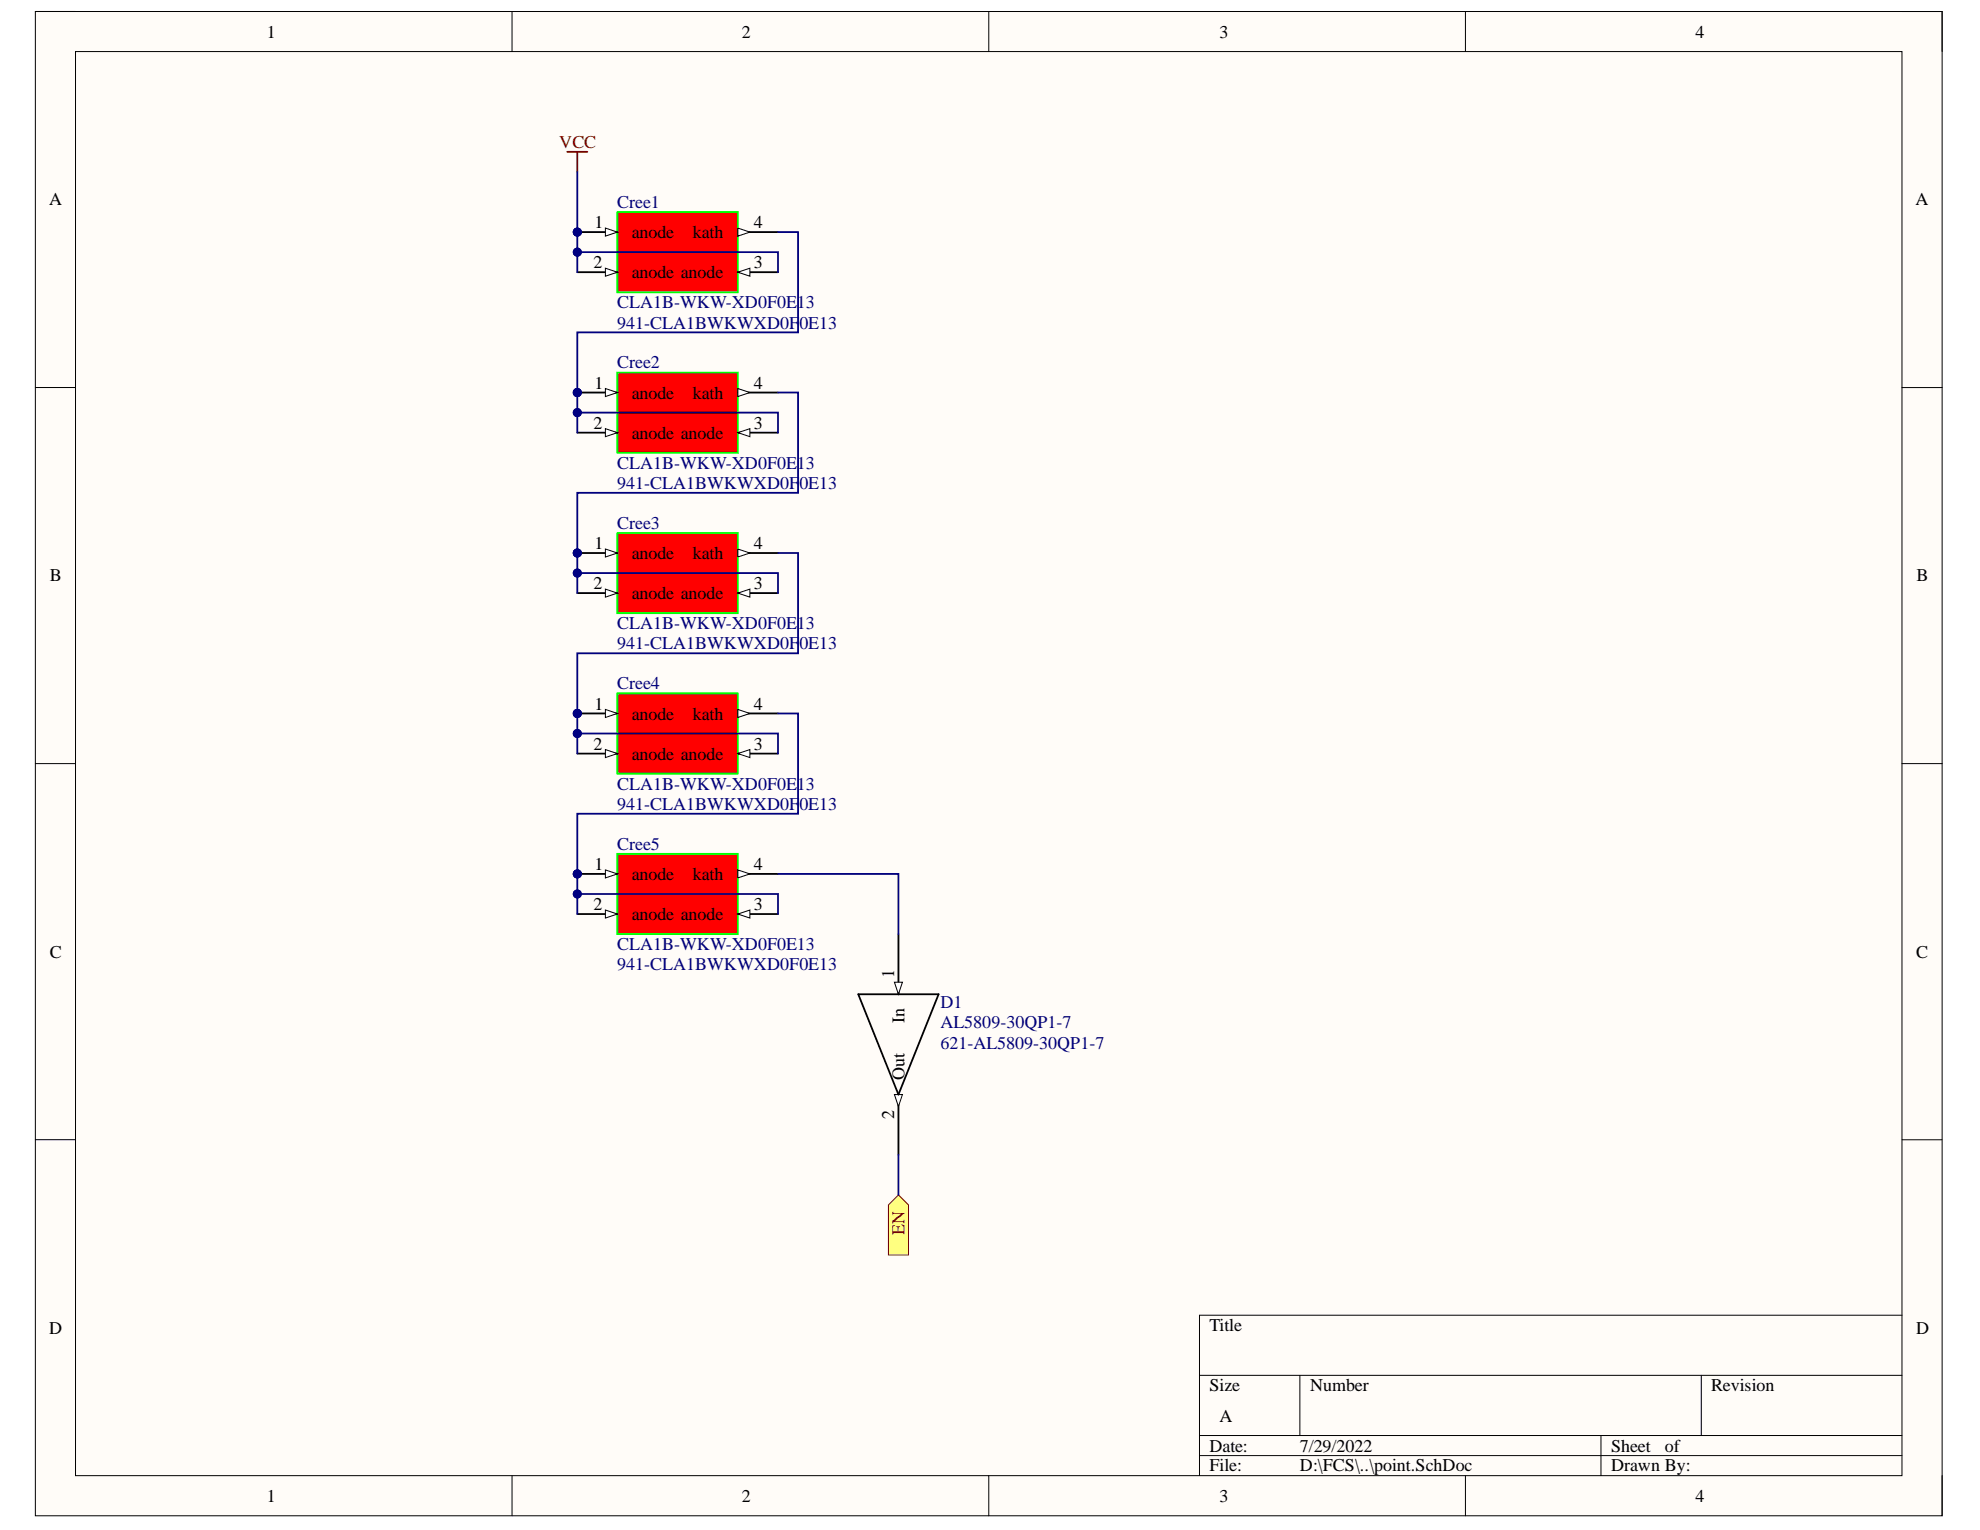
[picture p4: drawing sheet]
<svg xmlns="http://www.w3.org/2000/svg" width="279mm" height="216mm" viewBox="0 0 279 216" stroke-linecap="round" stroke-linejoin="round" font-family="sans-serif">
<path d="M5 1.6h269.1v212.3h-269.1z" fill-rule="evenodd" fill="#fffcf8"/>
<path d="M5 1.6h269.1v212.3h-269.1z" fill="none" stroke="#000" stroke-width=".14"/>
<path d="M10.7 7.3h257.7v200.9h-257.7z" fill-rule="evenodd" fill="#fffcf8"/>
<g fill="none" stroke="#000" stroke-width=".14">
<path d="M5 1.6h5.7M10.7 7.3h257.7v200.9h-257.7zM72.3 1.6v5.7M139.5 1.6v5.7M206.8 1.6v5.7M268.4 1.6h5.7v5.7M5 54.7h5.7M268.4 54.7h5.7M5 107.8h5.7M268.4 107.8h5.7M5 160.8h5.7M268.4 160.8h5.7"/>
<path d="M169.3 194.1h99.1M183.4 194.1v8.5M240.1 194.1v8.5M268.4 185.6h-99.1v22.6M72.3 208.2v5.7M139.5 208.2v5.7M169.3 202.6h99.1M169.3 205.4h99.1M206.8 208.2v5.7M225.9 202.6v5.6M274.1 208.2v5.7"/>
</g>
<path d="M126.8 131.8v8.5" fill="none" stroke="#000" stroke-width=".25"/>
<path d="M126.2 138.6h1.1l-.5 1.7z" fill="#f8fcff"/>
<path d="M126.2 138.6h1.1l-.5 1.7z" fill="none" stroke="#000" stroke-width=".14"/>
<path d="M126.8 154.5v8.4" fill="none" stroke="#000" stroke-width=".25"/>
<path d="M126.2 154.5h1.1l-.5 1.6z" fill="#f8fcff"/>
<path d="M126.2 154.5h1.1l-.5 1.6z" fill="none" stroke="#000" stroke-width=".14"/>
<path d="M121.1 140.3h11.3l-5.6 14.2z" fill="none" stroke="#000" stroke-width=".25"/>
<circle cx="81.5" cy="32.8" r=".57" fill="#000080"/>
<circle cx="81.5" cy="32.8" r=".57" fill="none" stroke="#000080" stroke-width=".14"/>
<path d="M87.1 29.9h17v11.3h-17z" fill-rule="evenodd" fill="#f00"/>
<path d="M87.1 29.9h17v11.3h-17z" fill="none" stroke="#0f0" stroke-width=".25"/>
<path d="M81.5 32.8h5.6" fill="none" stroke="#000" stroke-width=".25"/>
<path d="M85.4 32.2l1.7 .6-1.7 .5z" fill="#f8fcff"/>
<path d="M85.4 32.2l1.7 .6-1.7 .5z" fill="none" stroke="#000" stroke-width=".14"/>
<circle cx="81.5" cy="32.8" r=".57" fill="#000080"/>
<circle cx="81.5" cy="32.8" r=".57" fill="none" stroke="#000080" stroke-width=".14"/>
<path d="M81.5 38.4h5.6" fill="none" stroke="#000" stroke-width=".25"/>
<path d="M85.4 37.8l1.7 .6-1.7 .6z" fill="#f8fcff"/>
<path d="M85.4 37.8l1.7 .6-1.7 .6z" fill="none" stroke="#000" stroke-width=".14"/>
<path d="M104.1 38.4h5.7" fill="none" stroke="#000" stroke-width=".25"/>
<path d="M104.1 38.4l1.7-.6v1.2z" fill="#f8fcff"/>
<path d="M104.1 38.4l1.7-.6v1.2z" fill="none" stroke="#000" stroke-width=".14"/>
<path d="M104.1 32.8h5.7" fill="none" stroke="#000" stroke-width=".25"/>
<path d="M104.1 32.2l1.7 .6-1.7 .5z" fill="#f8fcff"/>
<path d="M104.1 32.2l1.7 .6-1.7 .5z" fill="none" stroke="#000" stroke-width=".14"/>
<path d="M87.1 52.6h17v11.3h-17z" fill-rule="evenodd" fill="#f00"/>
<path d="M87.1 52.6h17v11.3h-17z" fill="none" stroke="#0f0" stroke-width=".25"/>
<path d="M81.5 55.4h5.6M81.5 61.1h5.6" fill="none" stroke="#000" stroke-width=".25"/>
<path d="M85.4 60.5l1.7 .6-1.7 .5z" fill="#f8fcff"/>
<path d="M85.4 60.5l1.7 .6-1.7 .5z" fill="none" stroke="#000" stroke-width=".14"/>
<path d="M104.1 61.1h5.7" fill="none" stroke="#000" stroke-width=".25"/>
<path d="M104.1 61.1l1.7-.6v1.1z" fill="#f8fcff"/>
<path d="M104.1 61.1l1.7-.6v1.1z" fill="none" stroke="#000" stroke-width=".14"/>
<path d="M104.1 55.4h5.7" fill="none" stroke="#000" stroke-width=".25"/>
<path d="M104.1 54.8l1.7 .6-1.7 .6z" fill="#f8fcff"/>
<path d="M104.1 54.8l1.7 .6-1.7 .6z" fill="none" stroke="#000" stroke-width=".14"/>
<path d="M87.1 75.2h17v11.3h-17z" fill-rule="evenodd" fill="#f00"/>
<path d="M87.1 75.2h17v11.3h-17z" fill="none" stroke="#0f0" stroke-width=".25"/>
<path d="M81.5 78h5.6" fill="none" stroke="#000" stroke-width=".25"/>
<path d="M85.4 77.5l1.7 .5-1.7 .6z" fill="#f8fcff"/>
<path d="M85.4 77.5l1.7 .5-1.7 .6z" fill="none" stroke="#000" stroke-width=".14"/>
<path d="M81.5 83.7h5.6" fill="none" stroke="#000" stroke-width=".25"/>
<path d="M85.4 83.1l1.7 .6-1.7 .6z" fill="#f8fcff"/>
<path d="M85.4 83.1l1.7 .6-1.7 .6z" fill="none" stroke="#000" stroke-width=".14"/>
<path d="M104.1 83.7h5.7" fill="none" stroke="#000" stroke-width=".25"/>
<path d="M104.1 83.7l1.7-.6v1.2z" fill="#f8fcff"/>
<path d="M104.1 83.7l1.7-.6v1.2z" fill="none" stroke="#000" stroke-width=".14"/>
<path d="M104.1 78h5.7" fill="none" stroke="#000" stroke-width=".25"/>
<path d="M104.1 77.5l1.7 .5-1.7 .6z" fill="#f8fcff"/>
<path d="M104.1 77.5l1.7 .5-1.7 .6z" fill="none" stroke="#000" stroke-width=".14"/>
<path d="M87.1 97.9h17v11.3h-17z" fill-rule="evenodd" fill="#f00"/>
<path d="M87.1 97.9h17v11.3h-17z" fill="none" stroke="#0f0" stroke-width=".25"/>
<path d="M81.5 100.7h5.6" fill="none" stroke="#000" stroke-width=".25"/>
<path d="M85.4 100.1l1.7 .6-1.7 .5z" fill="#f8fcff"/>
<path d="M85.4 100.1l1.7 .6-1.7 .5z" fill="none" stroke="#000" stroke-width=".14"/>
<path d="M81.5 106.3h5.6" fill="none" stroke="#000" stroke-width=".25"/>
<path d="M85.4 105.8l1.7 .5-1.7 .6z" fill="#f8fcff"/>
<path d="M85.4 105.8l1.7 .5-1.7 .6z" fill="none" stroke="#000" stroke-width=".14"/>
<path d="M104.1 106.3h5.7" fill="none" stroke="#000" stroke-width=".25"/>
<path d="M104.1 106.3l1.7-.5v1.1z" fill="#f8fcff"/>
<path d="M104.1 106.3l1.7-.5v1.1z" fill="none" stroke="#000" stroke-width=".14"/>
<path d="M104.1 100.7h5.7" fill="none" stroke="#000" stroke-width=".25"/>
<path d="M104.1 100.1l1.7 .6-1.7 .5z" fill="#f8fcff"/>
<path d="M104.1 100.1l1.7 .6-1.7 .5z" fill="none" stroke="#000" stroke-width=".14"/>
<path d="M87.1 120.5h17v11.3h-17z" fill-rule="evenodd" fill="#f00"/>
<path d="M87.1 120.5h17v11.3h-17z" fill="none" stroke="#0f0" stroke-width=".25"/>
<path d="M81.5 123.3h5.6" fill="none" stroke="#000" stroke-width=".25"/>
<path d="M85.4 122.8l1.7 .5-1.7 .6z" fill="#f8fcff"/>
<path d="M85.4 122.8l1.7 .5-1.7 .6z" fill="none" stroke="#000" stroke-width=".14"/>
<path d="M81.5 129h5.6" fill="none" stroke="#000" stroke-width=".25"/>
<path d="M85.4 128.4l1.7 .6-1.7 .5z" fill="#f8fcff"/>
<path d="M85.4 128.4l1.7 .6-1.7 .5z" fill="none" stroke="#000" stroke-width=".14"/>
<path d="M104.1 129h5.7" fill="none" stroke="#000" stroke-width=".25"/>
<path d="M104.1 129l1.7-.6v1.1z" fill="#f8fcff"/>
<path d="M104.1 129l1.7-.6v1.1z" fill="none" stroke="#000" stroke-width=".14"/>
<path d="M104.1 123.3h5.7" fill="none" stroke="#000" stroke-width=".25"/>
<path d="M104.1 122.8l1.7 .5-1.7 .6z" fill="#f8fcff"/>
<path d="M104.1 122.8l1.7 .5-1.7 .6z" fill="none" stroke="#000" stroke-width=".14"/>
<path d="M80 21.4h2.9M81.5 21.4v2.9" fill="none" stroke="#800000" stroke-width=".25"/>
<path d="M125.4 170l1.4-1.4 1.4 1.4v7.1h-2.8z" fill-rule="evenodd" fill="#ffff80"/>
<path d="M125.4 170l1.4-1.4 1.4 1.4v7.1h-2.8z" fill="none" stroke="#800000" stroke-width=".14"/>
<path d="M81.5 58.2h28.3v2.9" fill="none" stroke="#000080" stroke-width=".25"/>
<circle cx="81.5" cy="58.2" r=".57" fill="#000080"/>
<circle cx="81.5" cy="58.2" r=".57" fill="none" stroke="#000080" stroke-width=".14"/>
<path d="M81.5 35.6h28.3v2.8" fill="none" stroke="#000080" stroke-width=".25"/>
<circle cx="81.5" cy="35.6" r=".57" fill="#000080"/>
<circle cx="81.5" cy="35.6" r=".57" fill="none" stroke="#000080" stroke-width=".14"/>
<path d="M81.5 80.9h28.3v2.8" fill="none" stroke="#000080" stroke-width=".25"/>
<circle cx="81.5" cy="80.9" r=".57" fill="#000080"/>
<circle cx="81.5" cy="80.9" r=".57" fill="none" stroke="#000080" stroke-width=".14"/>
<path d="M81.5 103.5h28.3v2.8" fill="none" stroke="#000080" stroke-width=".25"/>
<circle cx="81.5" cy="103.5" r=".57" fill="#000080"/>
<circle cx="81.5" cy="103.5" r=".57" fill="none" stroke="#000080" stroke-width=".14"/>
<path d="M81.5 126.2h28.3v2.8" fill="none" stroke="#000080" stroke-width=".25"/>
<circle cx="81.5" cy="126.2" r=".57" fill="#000080"/>
<circle cx="81.5" cy="126.2" r=".57" fill="none" stroke="#000080" stroke-width=".14"/>
<path d="M109.8 100.7h2.8v14.1h-31.1v14.2" fill="none" stroke="#000080" stroke-width=".25"/>
<circle cx="81.5" cy="126.2" r=".57" fill="#000080"/>
<circle cx="81.5" cy="126.2" r=".57" fill="none" stroke="#000080" stroke-width=".14"/>
<path d="M109.8 78h2.8v14.2h-31.1v14.1" fill="none" stroke="#000080" stroke-width=".25"/>
<circle cx="81.5" cy="103.5" r=".57" fill="#000080"/>
<circle cx="81.5" cy="103.5" r=".57" fill="none" stroke="#000080" stroke-width=".14"/>
<path d="M109.8 55.4h2.8v14.1h-31.1v14.2" fill="none" stroke="#000080" stroke-width=".25"/>
<circle cx="81.5" cy="80.9" r=".57" fill="#000080"/>
<circle cx="81.5" cy="80.9" r=".57" fill="none" stroke="#000080" stroke-width=".14"/>
<path d="M109.8 32.8h2.8v14.1h-31.1v14.2" fill="none" stroke="#000080" stroke-width=".25"/>
<circle cx="81.5" cy="58.2" r=".57" fill="#000080"/>
<circle cx="81.5" cy="58.2" r=".57" fill="none" stroke="#000080" stroke-width=".14"/>
<path d="M81.5 24.3v14.1" fill="none" stroke="#000080" stroke-width=".25"/>
<circle cx="81.5" cy="35.6" r=".57" fill="#000080"/>
<circle cx="81.5" cy="35.6" r=".57" fill="none" stroke="#000080" stroke-width=".14"/>
<circle cx="81.5" cy="32.8" r=".57" fill="#000080"/>
<circle cx="81.5" cy="32.8" r=".57" fill="none" stroke="#000080" stroke-width=".14"/>
<path d="M109.8 123.3h17v8.5M126.8 162.9v5.7" fill="none" stroke="#000080" stroke-width=".25"/>
<g font-size="2.5">
<text x="37.6" y="5.3">1</text>
<text x="104.7" y="5.3">2</text>
<text x="172.1" y="5.3">3</text>
<text x="239.3" y="5.3">4</text>
<text x="6.9" y="29">A</text>
<text x="270.3" y="29">A</text>
<text x="83.9" y="32.2">1</text>
<text x="89.1" y="33.6">anode</text>
<text x="97.8" y="33.6">kath</text>
<text x="106.4" y="32.2">4</text>
<text x="83.7" y="37.8">2</text>
<text x="89.1" y="39.3">anode anode</text>
<text x="106.4" y="37.8">3</text>
<text x="83.9" y="54.8">1</text>
<text x="89.1" y="56.3">anode</text>
<text x="97.8" y="56.3">kath</text>
<text x="106.4" y="54.8">4</text>
<text x="83.7" y="60.5">2</text>
<text x="89.1" y="61.9">anode anode</text>
<text x="106.4" y="60.5">3</text>
<text x="83.9" y="77.5">1</text>
<text x="106.4" y="77.5">4</text>
<text x="7" y="82.1">B</text>
<text x="83.7" y="83.1">2</text>
<text x="89.1" y="78.9">anode</text>
<text x="97.8" y="78.9">kath</text>
<text x="106.4" y="83.1">3</text>
<text x="270.5" y="82.1">B</text>
<text x="89.1" y="84.6">anode anode</text>
<text x="83.9" y="100.1">1</text>
<text x="89.1" y="101.6">anode</text>
<text x="97.8" y="101.6">kath</text>
<text x="106.4" y="100.1">4</text>
<text x="83.7" y="105.8">2</text>
<text x="89.1" y="107.2">anode anode</text>
<text x="106.4" y="105.8">3</text>
<text x="83.9" y="122.8">1</text>
<text x="89.1" y="124.1">anode</text>
<text x="97.8" y="124.1">kath</text>
<text x="106.4" y="122.8">4</text>
<text x="83.7" y="128.4">2</text>
<text x="89.1" y="129.8">anode anode</text>
<text x="106.4" y="128.4">3</text>
<text x="7" y="135.1">C</text>
<text x="126.2" y="138" transform="rotate(-90 126.2 138)">1</text>
<text x="270.4" y="135.1">C</text>
<text x="127.6" y="144.4" transform="rotate(-90 127.6 144.4)">In</text>
<text x="127.6" y="152.5" transform="rotate(-90 127.6 152.5)">Out</text>
<text x="126.2" y="157.9" transform="rotate(-90 126.2 157.9)">2</text>
<text x="6.9" y="188.2">D</text>
<text x="170.7" y="187.9">Title</text>
<text x="270.4" y="188.2">D</text>
<text x="170.7" y="196.3">Size</text>
<text x="184.9" y="196.3">Number</text>
<text x="241.5" y="196.3">Revision</text>
<text x="172.1" y="200.6">A</text>
<text x="170.7" y="204.9">Date:</text>
<text x="170.7" y="207.6">File:</text>
<text x="183.4" y="204.9">7/29/2022</text>
<text x="183.4" y="207.6">D:\FCS\..\point.SchDoc</text>
<text x="227.3" y="204.9">Sheet</text>
<text x="227.3" y="207.6">Drawn By:</text>
<text x="234.9" y="204.9">of</text>
<text x="37.6" y="212">1</text>
<text x="104.7" y="212">2</text>
<text x="172.1" y="212">3</text>
<text x="239.3" y="212">4</text>
</g>
<g font-size="2.5" fill="#800000">
<text x="78.9" y="20.9">VCC</text>
<text x="127.6" y="174.3" transform="rotate(-90 127.6 174.3)">EN</text>
</g>
<g font-size="2.5" fill="#000080">
<text x="87.1" y="29.4">Cree1</text>
<text x="87.1" y="46.4">941-CLA1BWKWXD0F</text>
<text x="87.1" y="43.5">CLA1B-WKW-XD0F0E13</text>
<text x="112.8" y="46.4">0E13</text>
<text x="87.1" y="52">Cree2</text>
<text x="87.1" y="69">941-CLA1BWKWXD0F</text>
<text x="87.1" y="66.2">CLA1B-WKW-XD0F0E13</text>
<text x="112.8" y="69">0E13</text>
<text x="87.1" y="74.6">Cree3</text>
<text x="87.1" y="88.8">CLA1B-WKW-XD0F0E13</text>
<text x="87.1" y="91.6">941-CLA1BWKWXD0F</text>
<text x="112.8" y="91.6">0E13</text>
<text x="87.1" y="97.3">Cree4</text>
<text x="87.1" y="111.5">CLA1B-WKW-XD0F0E13</text>
<text x="87.1" y="114.3">941-CLA1BWKWXD0F</text>
<text x="87.1" y="119.9">Cree5</text>
<text x="112.8" y="114.3">0E13</text>
<text x="87.1" y="136.9">941-CLA1BWKWXD0F0E13</text>
<text x="87.1" y="134.1">CLA1B-WKW-XD0F0E13</text>
<text x="132.7" y="142.3">D1</text>
<text x="132.7" y="148">621-AL5809-30QP1-7</text>
<text x="132.7" y="145.1">AL5809-30QP1-7</text>
</g>
<text font-size="1.4" fill="#000080" x="80.8" y="55.7">PICree201</text>
<g font-size="1.1" fill="#000080">
<text x="80.8" y="78.3">PICree301</text>
<text x="80.8" y="100.9">PICree401</text>
<text x="80.8" y="123.5">PICree501</text>
</g>
</svg>
